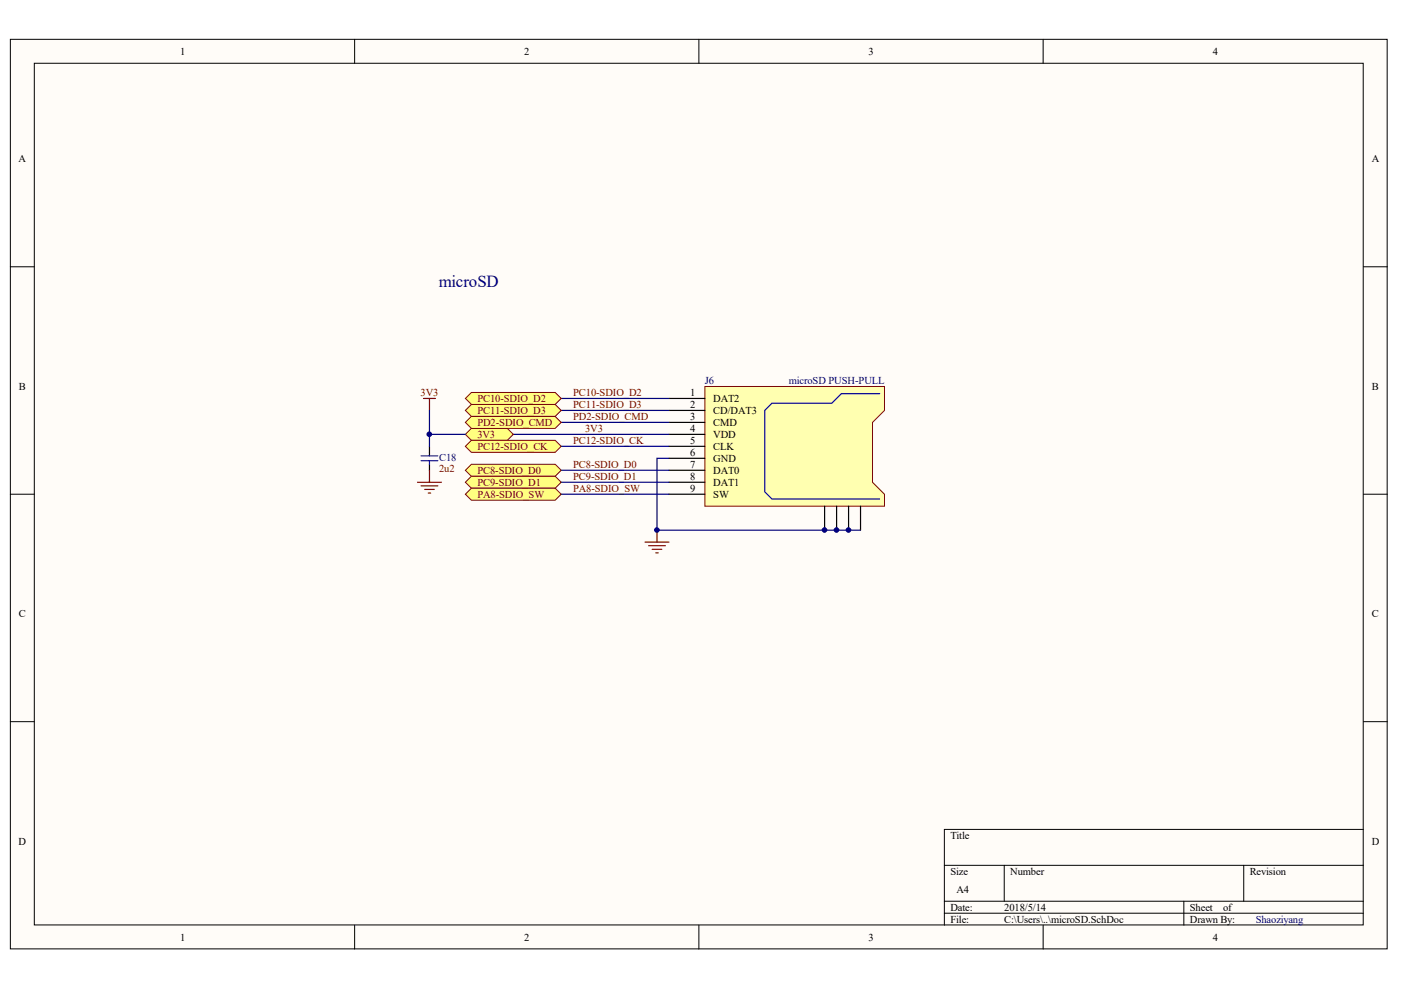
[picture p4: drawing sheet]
<svg xmlns="http://www.w3.org/2000/svg" width="297mm" height="210mm" viewBox="0 0 297 210" stroke-linecap="round" stroke-linejoin="round" font-family="sans-serif">
<g fill="#fffcf8" stroke="#000" stroke-width=".21">
<path d="M2.2 8.3h291.9v192.9h-291.9z"/>
<path d="M7.3 13.4h281.7v182.7h-281.7z"/>
</g>
<g fill="none" stroke="#000" stroke-width=".21">
<path d="M75.2 8.3v5.1M148.2 8.3v5.1M221.2 8.3v5.1M2.2 56.6h5.1M289.1 56.6h5.1M2.2 104.8h5.1M289.1 104.8h5.1M2.2 153h5.1M289.1 153h5.1M289.1 175.9h-88.9v20.3M75.2 196.2v5M148.2 196.2v5"/>
<path d="M200.2 183.5h88.9M200.2 191.1h88.9M200.2 193.6h88.9M212.9 183.5v7.6M221.2 196.2v5M251 191.1v5.1M263.7 183.5v7.6"/>
</g>
<path d="M149.4 81.9h38.1v5.1l-2.5 2.6v12.6l2.5 2.6v2.5h-38.1z" fill-rule="evenodd" fill="#ffffb0" stroke="#800000" stroke-width=".21"/>
<g fill="none" stroke="#000" stroke-width=".25">
<path d="M91.1 94.6v2.1M91.1 98.4v1.3M141.8 84.5h7.6M141.8 87h7.6M141.8 89.6h7.6M141.8 92.1h7.6M141.8 94.6h7.6M141.8 97.2h7.6M141.8 99.7h7.6M141.8 102.2h7.6M141.8 104.8h7.6M174.8 107.3v5.1"/>
<path d="M177.4 107.3v5.1M179.9 107.3v5.1M182.5 107.3v5.1"/>
</g>
<path d="M186.5 83.5h-8.1l-2 2h-12.7l-1.6 1.5v17.3l1.6 1.5h22.8" fill="none" stroke="#0000bf" stroke-width=".25"/>
<path d="M89.8 84.5h2.5M91.1 84.5v2.5M91.1 99.7v2.5M88.5 102.2h5.1M89.3 103h3.5M90 103.8h2.1M90.8 104.5h.5M136.8 114.9h5M137.5 115.7h3.6M138.3 116.5h2M139 117.2h.5M139.3 112.4v2.5" fill="none" stroke="#800000" stroke-width=".25"/>
<path d="M91.1 87v7.6M108.8 92.1h33M119 84.5h22.8M119 87h22.8M119 89.6h22.8M119 94.6h22.8M119 99.7h22.8M141.8 97.2h-2.5v15.2h43.2M119 102.2h22.8M119 104.8h22.8" fill="none" stroke="#000080" stroke-width=".25"/>
<path d="M89.3 96.7h3.5M89.3 97.7h3.5M91.1 97.7v.7" fill="none" stroke="#00f" stroke-width=".25"/>
<g fill="#ffff80" stroke="#800000" stroke-width=".21">
<path d="M98.7 99.7l1.2-1.3h17.8l1.3 1.3-1.3 1.3h-17.8z" fill-rule="evenodd"/>
<path d="M98.7 87l1.2-1.2h17.8l1.3 1.2-1.3 1.3h-17.8z" fill-rule="evenodd"/>
<path d="M98.7 102.2l1.2-1.2h17.8l1.3 1.2-1.3 1.3h-17.8z" fill-rule="evenodd"/>
<path d="M98.7 104.8l1.2-1.3h17.8l1.3 1.3-1.3 1.3h-17.8z" fill-rule="evenodd"/>
<path d="M98.7 84.5l1.2-1.3h17.8l1.3 1.3-1.3 1.3h-17.8z" fill-rule="evenodd"/>
<path d="M98.7 92.1l1.2-1.3h7.7l1.2 1.3-1.2 1.3h-7.7z" fill-rule="evenodd"/>
<path d="M98.7 89.6l1.2-1.3h17.8l1.3 1.3-1.3 1.2h-17.8z" fill-rule="evenodd"/>
<path d="M98.7 94.6l1.2-1.2h17.8l1.3 1.2-1.3 1.3h-17.8z" fill-rule="evenodd"/>
</g>
<path d="M91.1 92.1h7.6" fill="none" stroke="#000080" stroke-width=".25"/>
<g fill="#000080" stroke="#000080" stroke-width=".21">
<circle cx="91" cy="92.1" r=".49"/>
<circle cx="139.3" cy="112.4" r=".48"/>
<circle cx="174.8" cy="112.4" r=".48"/>
<circle cx="177.3" cy="112.4" r=".48"/>
<circle cx="179.9" cy="112.4" r=".48"/>
</g>
<text font-size="3.6" fill="#000080" x="93" y="60.8">microSD</text>
<g font-size="2.2">
<text x="38.2" y="11.6">1</text>
<text x="111.2" y="11.6">2</text>
<text x="184.2" y="11.6">3</text>
<text x="257.1" y="11.6">4</text>
<text x="3.9" y="34.4">A</text>
<text x="290.8" y="34.4">A</text>
<text x="4" y="82.7">B</text>
<text x="146.3" y="83.9">1</text>
<text x="290.9" y="82.7">B</text>
<text x="146.3" y="86.5">2</text>
<text x="146.3" y="89">3</text>
<text x="151.2" y="85.2">DAT2</text>
<text x="151.2" y="87.7">CD/DAT3</text>
<text x="146.3" y="91.5">4</text>
<text x="146.3" y="94.1">5</text>
<text x="151.2" y="90.3">CMD</text>
<text x="151.2" y="92.8">VDD</text>
<text x="151.2" y="95.4">CLK</text>
<text x="146.3" y="96.6">6</text>
<text x="146.3" y="99.2">7</text>
<text x="146.3" y="101.7">8</text>
<text x="151.2" y="97.9">GND</text>
<text x="151.2" y="100.4">DAT0</text>
<text x="146.3" y="104.2">9</text>
<text x="151.2" y="103">DAT1</text>
<text x="151.2" y="105.5">SW</text>
<text x="4" y="130.9">C</text>
<text x="290.9" y="130.9">C</text>
<text x="3.9" y="179.1">D</text>
<text x="201.5" y="177.8">Title</text>
<text x="290.8" y="179.1">D</text>
<text x="201.5" y="185.5">Size</text>
<text x="214.2" y="185.5">Number</text>
<text x="265" y="185.5">Revision</text>
<text x="202.8" y="189.3">A4</text>
<text x="201.5" y="193.1">Date:</text>
<text x="201.5" y="195.6">File:</text>
<text x="212.9" y="193.1">2018/5/14</text>
<text x="212.9" y="195.6">C:\Users\..\microSD.SchDoc</text>
<text x="252.3" y="193.1">Sheet</text>
<text x="252.3" y="195.6">Drawn By:</text>
<text x="259.3" y="193.1">of</text>
<text x="38.2" y="199.4">1</text>
<text x="111.2" y="199.4">2</text>
<text x="184.2" y="199.4">3</text>
<text x="257.1" y="199.4">4</text>
</g>
<g font-size="2.2" fill="#800000">
<text x="89.2" y="83.9">3V3</text>
<text x="121.5" y="83.9">PC10-SDIO_D2</text>
<text x="101.2" y="87.7">PC11-SDIO_D3</text>
<text x="101.2" y="85.2">PC10-SDIO_D2</text>
<text x="121.5" y="86.5">PC11-SDIO_D3</text>
<text x="121.5" y="89">PD2-SDIO_CMD</text>
<text x="101.2" y="92.8">3V3</text>
<text x="101.2" y="90.3">PD2-SDIO_CMD</text>
<text x="101.2" y="95.4">PC12-SDIO_CK</text>
<text x="121.5" y="94.1">PC12-SDIO_CK</text>
<text x="124.1" y="91.5">3V3</text>
<text x="93.1" y="100.2">2u2</text>
<text x="101.2" y="100.4">PC8-SDIO_D0</text>
<text x="121.5" y="99.2">PC8-SDIO_D0</text>
<text x="121.5" y="101.7">PC9-SDIO_D1</text>
<text x="101.2" y="103">PC9-SDIO_D1</text>
<text x="101.2" y="105.5">PA8-SDIO_SW</text>
<text x="121.5" y="104.2">PA8-SDIO_SW</text>
</g>
<g font-size="2.2" fill="#000080">
<text x="149.4" y="81.4">J6</text>
<text x="167.2" y="81.4">microSD PUSH-PULL</text>
<text x="93.1" y="97.6">C18</text>
<text x="266.2" y="195.6">Shaoziyang</text>
</g>
</svg>
